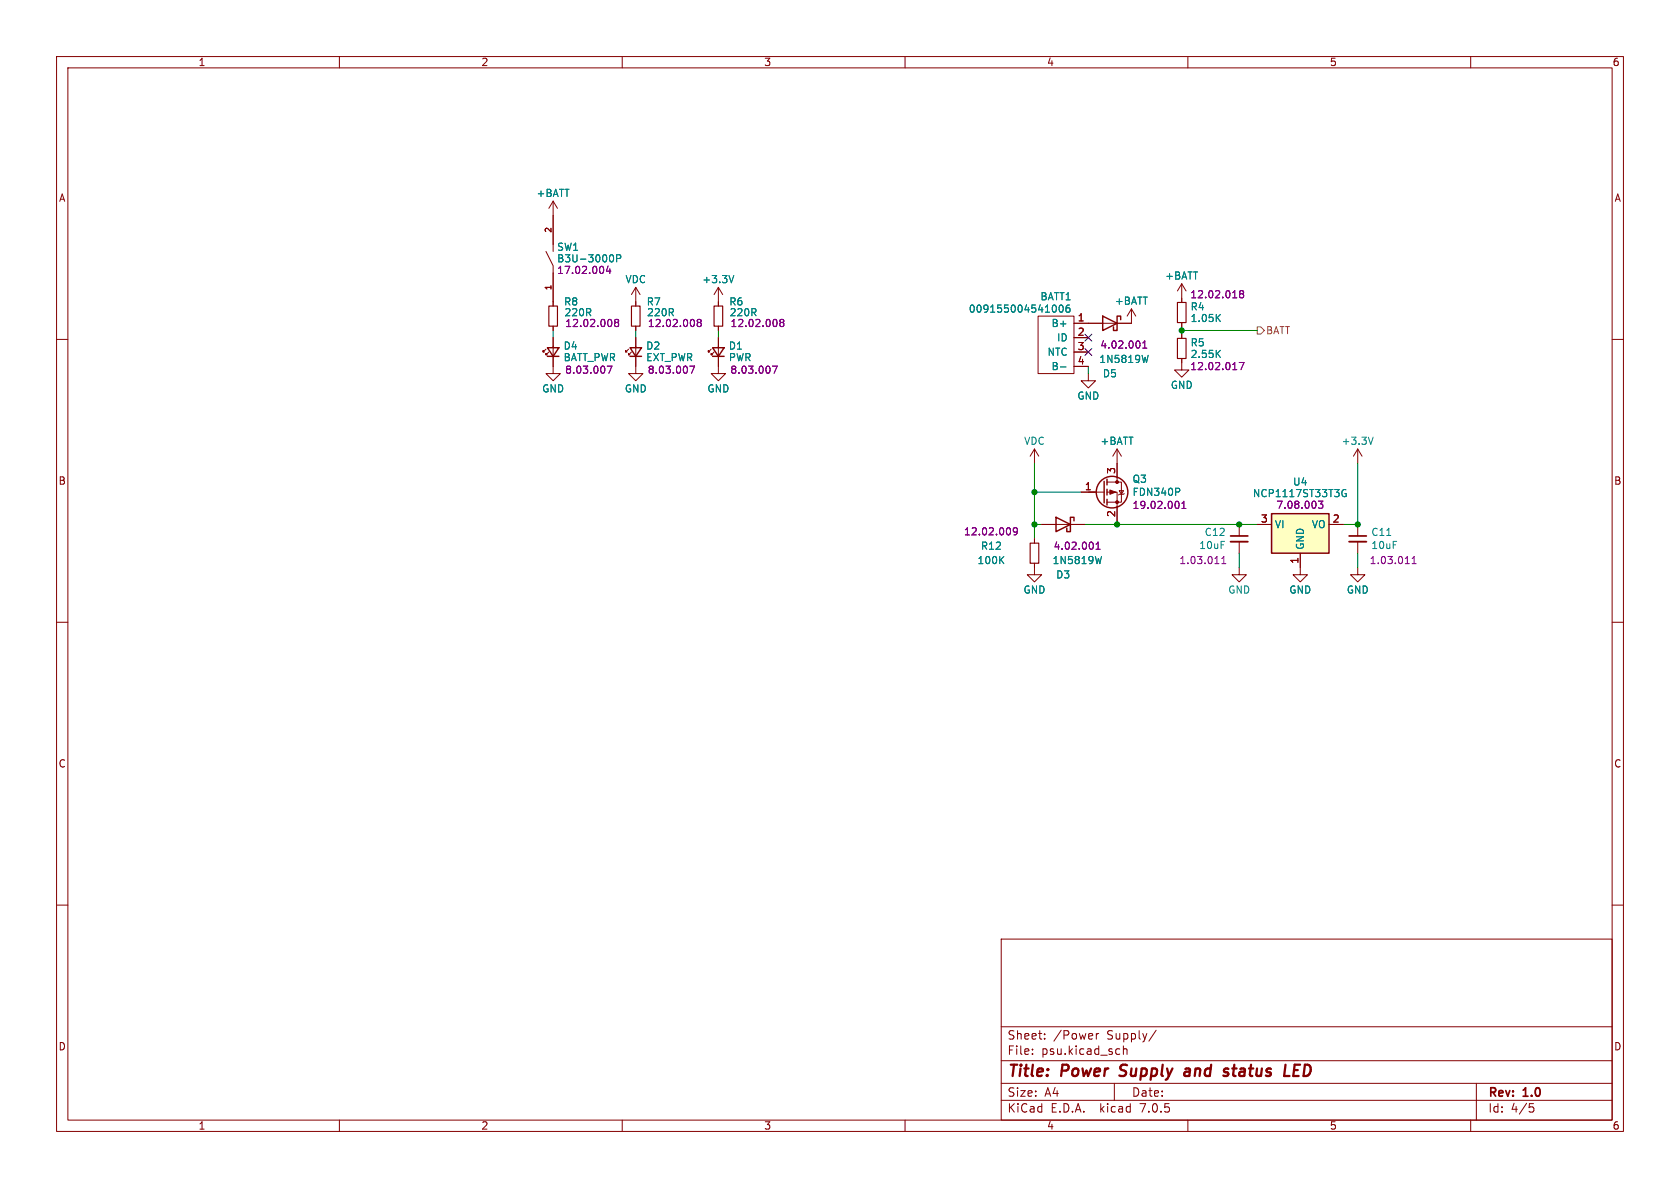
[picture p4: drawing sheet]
<svg xmlns="http://www.w3.org/2000/svg" width="297mm" height="210mm" viewBox="0 0 297 210" stroke-linecap="round" stroke-linejoin="round" font-family="sans-serif">
<g fill="none" stroke="#840000" stroke-width=".18">
<path d="M10 10h277v190h-277zM12 12h273v186h-273zM60 10v2M110 10v2M160 10v2M210 10v2M260 10v2M97.8 35.6v8.9M97.8 35.6l.8 1.2M97.8 35.6l-.8 1.2M10 60h2M96.5 44.5l1.3 2.5v7.1"/>
<path d="M97.8 59.7v6.3h-1.3l1.3 1.3 1.3-1.3h-1.3M97.8 57.7v.7M112.4 59.7v6.3h-1.3l1.3 1.3 1.3-1.3h-1.3M112.4 50.8v3.3M112.4 57.7v.7M112.4 50.8l-.8 1.3M112.4 50.8l.8 1.3M127 59.7v6.3h-1.3l1.3 1.3 1.3-1.3h-1.3M127 50.8v3.3M127 57.7v.7M127 50.8l-.8 1.3M127 50.8l.8 1.3"/>
<path d="M183.5 55.9h6.4v10.1h-6.4zM189.9 59.7h2.5M200 54.6l.8 1.3M200 54.6v2.6h-10.1M200 54.6l-.7 1.3M208.9 50.2v3.3M208.9 57v.8M208.9 59.1v.7M208.9 50.2l.8 1.2M208.9 50.2l-.7 1.2M285 60h2M96.5 61.7l-.5 .5v-.2v.2h.3"/>
<path d="M97 62.2l-.5 .5v-.2v.2h.3M111.1 61.7l-.5 .5v-.2v.2h.3M111.6 62.2l-.5 .5v-.2v.2h.3M125.7 61.7l-.5 .5v-.2v.2h.3M126.2 62.2l-.5 .5v-.2v.2h.3M182.9 79.4v2.5M182.9 79.4l-.8 1.2M182.9 79.4l.7 1.2M189.9 62.2h2.5M189.9 64.8h2.5M192.4 66v1.3h-1.3l1.3 1.3 1.3-1.3h-1.3M197.5 79.4l-.8 1.2"/>
<path d="M197.5 79.4v5.8M197.5 79.4l.7 1.2M208.9 63.4v2h-1.3l1.3 1.3 1.3-1.3h-1.3M240 79.4l-.7 1.2M240 79.4v2.5M240 79.4l.8 1.2M182.9 99.6v2h1.2l-1.2 1.3-1.3-1.3h1.3M182.9 95.3v.7M184.1 92.7h7.7M191.1 87h4.1M195.7 87h1.8v5.1M195.7 85.2h2.5v3.6h-2.5"/>
<path d="M197.9 86.7h.7l-.4 .7zM198.8 87.2l-.2 .2h-.7l-.2 .1M219.1 92.7v2M219.1 95.8v2M222.2 92.7h2.6M229.9 97.8v3.8h1.2l-1.2 1.3-1.3-1.3h1.3M234.9 92.7h2.6M240 92.7v2M240 95.8v2M10 110h2M219.1 100.3v1.3h1.2l-1.2 1.3-1.3-1.3h1.3M240 100.3v1.3h1.3l-1.3 1.3-1.2-1.3h1.2"/>
<path d="M285 110h2M10 160h2M285 160h2M177 166h108v32h-108zM60 198v2M110 198v2M160 198v2M177 194.5h108M177 191.5h108M177 187.5h108M177 181.5h108M182.5 186.3v.1"/>
<path d="M182.5 185.5v.1M184.7 183.6v.1M184.7 182.8v.1M193.8 182.7v1M194.2 182.7l-.2 .1-.2 .2M197 191.5v3M197.8 185.4l.2 .1M198 186.3l-.2 .1M198.6 184.9v1.5M198.6 185.5l.2-.1 .4 .1v.9M204.4 182.1l-1.3 2M210 198v2"/>
<path d="M260 198v2M261 191.5v6.5M270.4 195.1h.7M270.5 195.7h.4l.3 .3-.2 .5-.5 .1"/>
</g>
<path d="M209.7 189.4a.4 .4 0 0 0-.4 .4 .4 .4 0 0 0 .3 .4h.5M209.8 188.9l-.2 .1M216.5 189l.2-.1 .5 .1M216.6 189.5l.5 .1v.3l-.3 .3h-.4M227 190.2h1" fill="none" stroke="#840000" stroke-width=".4"/>
<g fill="none" stroke="#840000" stroke-width=".25">
<path d="M194.9 55.9l2.6 1.3-2.6 1.2zM198.1 56.5v-.6h-.6v2.5h-.7v-.6M96.8 61.5h2l-1 1.5zM96.8 63h2M111.4 61.5h2l-1 1.5zM111.4 63h2M126 61.5h2l-1 1.5zM126 63h2M186.7 91.4l2.5 1.3-2.5 1.3zM189.9 92.1v-.7h-.7v2.6h-.6v-.7M195.2 85.1v3.8M195.7 84.7v1"/>
<path d="M195.7 86.5v1M195.7 88.3v1M224.8 90.8h10.1v7h-10.1z"/>
<circle cx="196.6" cy="87" r="2.79"/>
</g>
<g fill="none" stroke="#840084" stroke-width=".18">
<path d="M107.5 47l-.3 .9h.8M107.8 47.5v.8M108.9 57l-.3-.2 .3-.3h.2l.3 .2-.3 .3M108.9 57l-.3 .2 .1 .4 .2 .1h.4l.1-.2v-.3l-.3-.2M108.9 57h.2M123.5 57l-.2-.2 .2-.3h.2l.3 .2-.3 .3M123.5 57h.2M123.5 57l-.2 .2v.4l.2 .1h.4l.1-.2v-.3l-.3-.2M138.1 57l-.2-.2 .2-.3h.2l.3 .2-.3 .3M138.1 57h.2M138.1 57l-.2 .2v.4l.2 .1h.4l.1-.2v-.3l-.3-.2M219.4 51.9l-.3-.2 .3-.3h.2l.3 .2-.3 .3"/>
<path d="M219.4 51.9l-.3 .3 .1 .3 .2 .1h.3l.2-.2v-.2l-.3-.3M219.4 51.9h.2M108.2 64.7l-.6 1.3M122.8 64.7l-.5 1.3M136.6 64.7h.8l-.5 1.3M202 60.6l.4-.3v1.2M202 61.5h.7M219.1 64.1h.8l-.5 1.2M179.9 93.8l-.3 .3-.3-.1-.2-.2 .2-.4 .3-.1 .2 .1a.84 .84 0 0 1-.3 1.2h-.2M193.8 97.1h.7M193.8 96.2l.3-.4v1.3M208.3 88.7l.1 .4-.1 .7"/>
<path d="M208.9 89.9h.8M208.9 89l.4-.4v1.3M216 99.6h.7M216 98.7l.4-.3v1.2M233.9 88.6l-.5 .5 .4 .1v.5l-.2 .2-.5-.2M249.6 99.6h.8M249.6 98.7l.4-.3v1.2"/>
</g>
<path d="M97 54.1h1.6v3.6h-1.6zM111.6 54.1h1.6v3.6h-1.6zM126.2 54.1h1.6v3.6h-1.6zM208.2 53.5h1.5v3.5h-1.5zM208.2 59.8h1.5v3.6h-1.5zM182.1 96h1.5v3.6h-1.5z" fill="none" stroke="#840000" stroke-width=".2"/>
<path d="M217.6 95.8h3M238.5 95.8h3.1" fill="none" stroke="#840000" stroke-width=".33"/>
<path d="M217.6 94.7h3M238.5 94.7h3.1" fill="none" stroke="#840000" stroke-width=".3"/>
<g fill="none" stroke="#008484" stroke-width=".18">
<path d="M108.1 45a.68 .68 0 0 1 .4 .7 .68 .68 0 0 1-.4 .6M109 45.7l.6-.1 .1-.1v-.3l-.7-.2v1.3M129.7 48.7l-.4 1.3M186.4 53.9a.79 .79 0 0 1 0 1.3M187.4 54l.1-.1a.68 .68 0 0 1 .5 .7 .68 .68 0 0 1-.5 .6l-.1-.1-.2-.4zM189 53.9l-.3 .1a.86 .86 0 0 0 0 1.2l.4-.1 .1-.5-.3-.2-.3 .1-.2 .1M215.2 56.1l.5 .7M215.7 55.6l-.7 .7M187.5 64.9h.9M203 62.8l-.3 1.3M215.2 62.5l.5 .7M215.7 61.9l-.7 .8"/>
<path d="M242.8 77.3l-.5 1.2M194.7 98.4l-.3 1.2M208.4 86.4l.2 .1-.2 .4M237.2 87.3l.1 .3 .3 .2 .4-.1v-.4h-.2M237.9 86.6h-.4l-.3 .5"/>
</g>
<g fill="#840000" stroke="#840000" stroke-width=".18">
<path d="M196.2 86.6l1 .4-1 .4z"/>
<circle cx="197.5" cy="88.8" r=".25"/>
<circle cx="197.5" cy="85.2" r=".25"/>
</g>
<path d="M224.8 90.8h10.1v7h-10.1z" fill="#ffffc2" stroke="#ffffc2" stroke-width=".18"/>
<path d="M222.2 57.8h.7l.6 .6-.6 .7h-.7z" fill="none" stroke="#848400" stroke-width=".18"/>
<g fill="none" stroke="#008400" stroke-width=".18">
<path d="M97.8 58.4v1.3M112.4 58.4v1.3M127 58.4v1.3M208.9 57.8v1.3M208.9 58.4h13.3M192.4 64.8v1.2M182.9 92.7h1.2M182.9 81.9v13.4M182.9 87h8.2M191.8 92.7h30.4M197.5 92.1v.6M219.1 97.8v2.5"/>
<path d="M240 81.9v10.8h-2.5M240 97.8v2.5"/>
</g>
<path d="M191.8 59.1l1.2 1.2M193 59.1l-1.2 1.2M191.8 61.6l1.2 1.2M193 61.6l-1.2 1.2" fill="none" stroke="#000084" stroke-width=".18"/>
<g fill="#008400" stroke="#008400" stroke-width=".18">
<circle cx="219.1" cy="92.7" r=".46"/>
<circle cx="197.5" cy="92.7" r=".46"/>
<circle cx="208.9" cy="58.4" r=".46"/>
<circle cx="240" cy="92.7" r=".46"/>
<circle cx="182.9" cy="92.7" r=".46"/>
<circle cx="182.9" cy="87" r=".46"/>
</g>
<g font-size="2.8" fill="#840000">
<text x="178" y="190.8">Title:</text>
<text x="187.5" y="190.8">Power</text>
<text x="198.4" y="190.8">Supply</text>
<text x="210.5" y="190.8">and</text>
<text x="218" y="190.8">status</text>
<text x="229.3" y="190.8">LED</text>
</g>
<g font-size="2.1" fill="#840000">
<text x="178" y="183.9">Sheet:</text>
<text x="186.2" y="183.9">/Power</text>
<text x="195.6" y="183.9">Supply/</text>
<text x="178" y="186.6">File:</text>
<text x="184" y="186.6">psu.kicad_sch</text>
<text x="178" y="196.8">KiCad</text>
<text x="178" y="194">Size:</text>
<text x="184.6" y="194">A4</text>
<text x="185.7" y="196.8">E.D.A.</text>
<text x="194.4" y="196.8">kicad</text>
<text x="200" y="194">Date:</text>
<text x="201.5" y="196.8">7.0.5</text>
<text x="263" y="194.2">Rev:</text>
<text x="263" y="196.8">Id:</text>
<text x="267" y="196.8">4/5</text>
<text x="269.2" y="194.2">1.0</text>
</g>
<g font-size="1.8" fill="#840000">
<text x="35" y="11.8">1</text>
<text x="85" y="11.8">2</text>
<text x="135" y="11.8">3</text>
<text x="185" y="11.8">4</text>
<text x="235" y="11.8">5</text>
<text x="285" y="11.8">6</text>
<text x="10.4" y="35.8">A</text>
<text x="285.4" y="35.8">A</text>
<text x="190.5" y="56.9">1</text>
<text x="190.5" y="59.4">2</text>
<text x="190.5" y="62">3</text>
<text x="190.5" y="64.5">4</text>
<text x="197.2" y="83.9" transform="rotate(-90 197.2 83.9)">3</text>
<text x="10.3" y="85.8">B</text>
<text x="191.7" y="86.7">1</text>
<text x="285.3" y="85.8">B</text>
<text x="197.2" y="91.5" transform="rotate(-90 197.2 91.5)">2</text>
<text x="222.9" y="92.5">3</text>
<text x="235.6" y="92.5">2</text>
<text x="229.6" y="99.7" transform="rotate(-90 229.6 99.7)">1</text>
<text x="10.3" y="135.8">C</text>
<text x="285.3" y="135.8">C</text>
<text x="10.3" y="185.8">D</text>
<text x="285.3" y="185.8">D</text>
<text x="35" y="199.8">1</text>
<text x="85" y="199.8">2</text>
<text x="135" y="199.8">3</text>
<text x="185" y="199.8">4</text>
<text x="235" y="199.8">5</text>
<text x="285" y="199.8">6</text>
</g>
<g font-size="1.8" fill="#008484">
<text x="94.8" y="35">+BATT</text>
<text x="98.4" y="44.5">SW1</text>
<text x="98.4" y="46.5">B3U-3000P</text>
<text x="110.5" y="50.2">VDC</text>
<text x="124.1" y="50.2">+3.3V</text>
<text x="183.9" y="53.3">BATT1</text>
<text x="205.9" y="49.6">+BATT</text>
<text x="99.7" y="54.2">R8</text>
<text x="114.3" y="54.2">R7</text>
<text x="128.9" y="54.2">R6</text>
<text x="171.2" y="55.4">009155004541006</text>
<text x="185.9" y="58">B+</text>
<text x="197" y="54">+BATT</text>
<text x="210.4" y="55">R4</text>
<text x="210.4" y="57.1">1.05K</text>
<text x="99.6" y="62">D4</text>
<text x="114.2" y="62">D2</text>
<text x="128.8" y="62">D1</text>
<text x="128.8" y="64">PWR</text>
<text x="185.2" y="63.1">NTC</text>
<text x="185.9" y="65.6">B-</text>
<text x="186.8" y="60.5">ID</text>
<text x="194.3" y="64.3">1N5819W</text>
<text x="210.4" y="61.4">R5</text>
<text x="95.8" y="69.5">GND</text>
<text x="110.4" y="69.5">GND</text>
<text x="125" y="69.5">GND</text>
<text x="190.4" y="70.8">GND</text>
<text x="194.9" y="66.9">D5</text>
<text x="206.9" y="68.9">GND</text>
<text x="181" y="78.8">VDC</text>
<text x="194.5" y="78.8">+BATT</text>
<text x="237.1" y="78.8">+3.3V</text>
<text x="200.2" y="85.5">Q3</text>
<text x="200.2" y="87.8">FDN340P</text>
<text x="228.5" y="86">U4</text>
<text x="212.9" y="94.9">C12</text>
<text x="225.3" y="93.5">VI</text>
<text x="231.9" y="93.5">VO</text>
<text x="242.4" y="94.9">C11</text>
<text x="172.7" y="99.9">100K</text>
<text x="173.4" y="97.3">R12</text>
<text x="186" y="99.9">1N5819W</text>
<text x="211.9" y="97.2">10uF</text>
<text x="230.7" y="97.3" transform="rotate(-90 230.7 97.3)">GND</text>
<text x="242.4" y="97.2">10uF</text>
<text x="180.9" y="105.1">GND</text>
<text x="186.7" y="102.4">D3</text>
<text x="217.1" y="105.1">GND</text>
<text x="227.9" y="105.1">GND</text>
<text x="238" y="105.1">GND</text>
</g>
<g font-size="1.8" fill="#840084">
<text x="98.4" y="48.6">17.02.004</text>
<text x="210.4" y="52.9">12.02.018</text>
<text x="99.7" y="56.1">220R</text>
<text x="99.9" y="58">12.02.008</text>
<text x="114.3" y="56.1">220R</text>
<text x="114.5" y="58">12.02.008</text>
<text x="128.9" y="56.1">220R</text>
<text x="129.1" y="58">12.02.008</text>
<text x="99.6" y="64">BATT_PWR</text>
<text x="114.2" y="64">EXT_PWR</text>
<text x="194.5" y="61.8">4.02.001</text>
<text x="210.4" y="65.6">12.02.017</text>
<text x="210.4" y="63.4">2.55K</text>
<text x="99.8" y="66.2">8.03.007</text>
<text x="114.4" y="66.2">8.03.007</text>
<text x="129.1" y="66.2">8.03.007</text>
<text x="221.4" y="88.1">NCP1117ST33T3G</text>
<text x="170.4" y="94.8">12.02.009</text>
<text x="200.2" y="90.1">19.02.001</text>
<text x="225.6" y="90.1">7.08.003</text>
<text x="186.2" y="97.3">4.02.001</text>
<text x="208.4" y="99.9">1.03.011</text>
<text x="242.1" y="99.9">1.03.011</text>
</g>
<text font-size="1.8" fill="#848400" x="223.7" y="59.2">BATT</text>
<g font-size="1.4" fill="#840000">
<text x="97.5" y="41.2" transform="rotate(-90 97.5 41.2)">2</text>
<text x="97.5" y="51.4" transform="rotate(-90 97.5 51.4)">1</text>
</g>
</svg>
